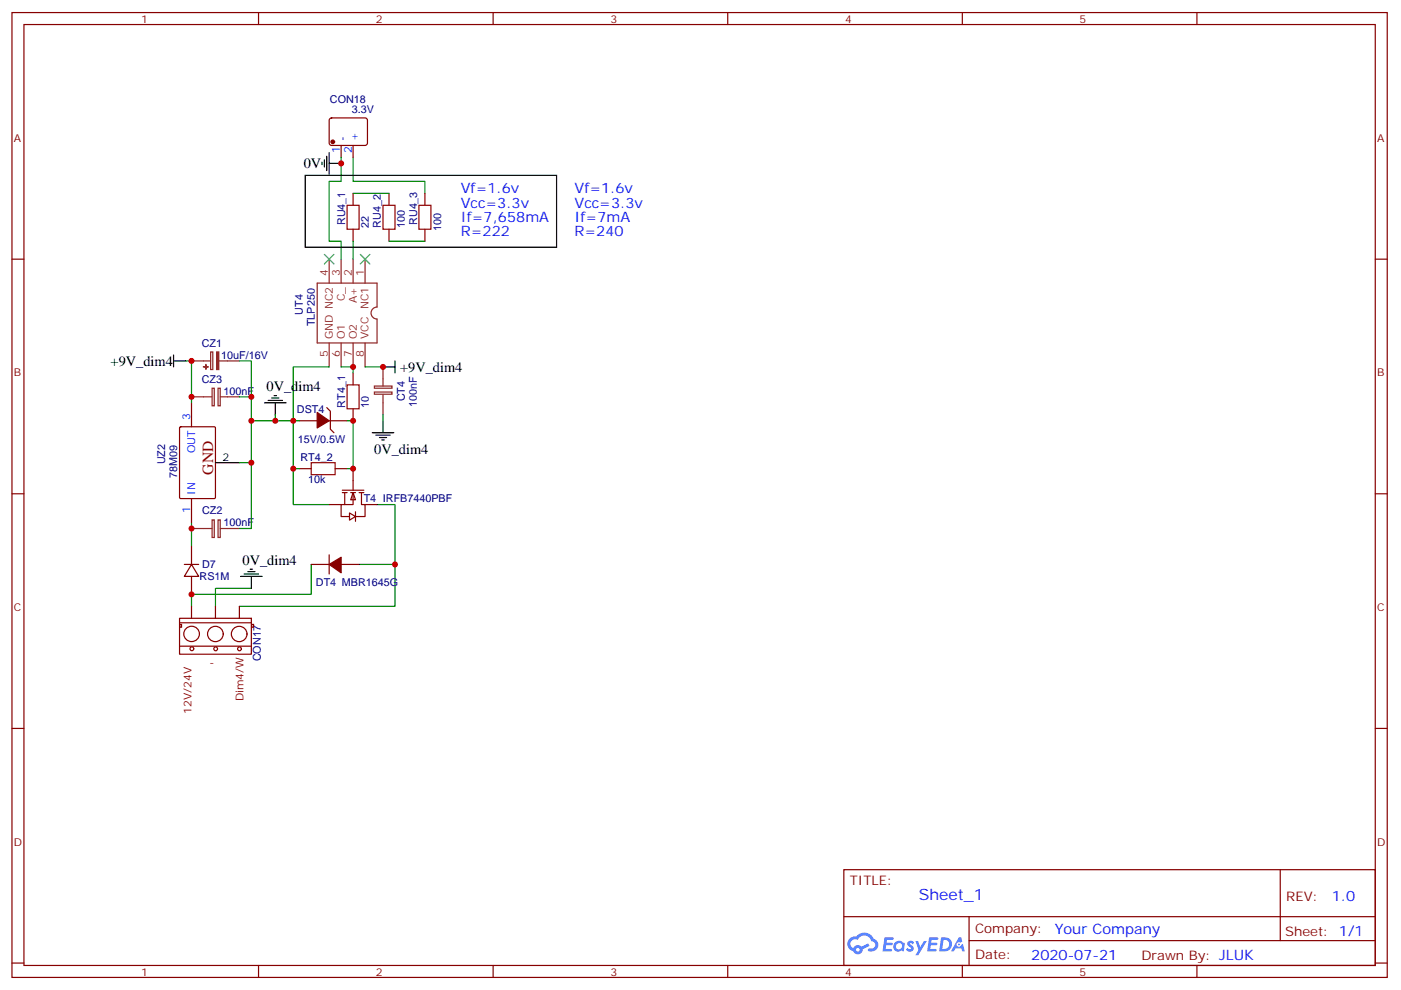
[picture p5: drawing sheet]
<svg xmlns="http://www.w3.org/2000/svg" width="413mm" height="292mm" viewBox="0 0 413 292" stroke-linecap="round" stroke-linejoin="round" font-family="sans-serif">
<g fill="none" stroke="#870000" stroke-width=".35">
<path d="M3.5 3.7h405.4v284.3h-405.4zM7.1 7.2h398.2v277.3h-398.2zM76.2 3.7v3.5M145.3 3.7v3.5M214.5 3.7v3.5M283.6 3.7v3.5M352.8 3.7v3.5M3.5 76.4h3.6M405.3 76.4h3.6M3.5 145.5h3.6M405.3 145.5h3.6M3.5 214.7h3.6"/>
<path d="M405.3 214.7h3.6M248.7 256.3h156.6v28.2h-156.6zM377.3 256.3v20.9M248.7 270.1h156.5M285.6 277.2h119.6M285.6 270.1v14.2M3.5 283.8h3.6M76.2 284.5v3.5M145.3 284.5v3.5M214.5 284.5v3.5M283.6 284.5v3.5M352.8 284.5v3.5"/>
<path d="M405.3 283.8h3.6"/>
</g>
<g fill="#5487ff">
<path d="M267.7 277.5a1.22 1.22 0 0 1 1.7 .2l-.4 .6a.47 .47 0 0 0-.3-.4 .47 .47 0 0 0-.5 .2l.1 .2a1.14 1.14 0 0 1 .8 1.8 1.14 1.14 0 0 1-1.9 0l-.2-.2 .5-.6 .7 .5a.29 .29 0 0 0 .3-.3 .29 .29 0 0 0-.2-.3 1.04 1.04 0 0 1-.6-1.7z"/>
<path d="M260.7 276.2h2.4l.3 .2-.2 .5-1.8 .1-.1 .8h1.5l.3 .4-.3 .4h-1.6l-.2 1.1h1.7l.2 .3-.2 .3-2.6 .1z"/>
<path d="M273.8 276.2h2.4l.3 .2-.1 .5-1.8 .1-.2 .8h1.6l.3 .4-.4 .4-1.6-.1-.1 1.1 1.7 .1 .2 .3-.2 .3-2.6 .1z"/>
<path d="M282.6 276.2h.7l.3 1.3-.6 .3a.69 .69 0 0 0-1 .3 .69 .69 0 0 0 .4 .9 .69 .69 0 0 0 .9-.6l.5-.2 .6 2.2h-.8l-.2-.9h-1.8l-.5 .9h-.8z"/>
<path d="M269.8 277.3h.8l.6 1.8 1.1-1.8h.9l-2.6 4.2h-.8l.9-1.5z"/>
<path d="M277.4 276.2l-.6 4.2h1.3a2.11 2.11 0 0 0 2.5-2.1 2.11 2.11 0 0 0-2.5-2.1zM278.1 277a1.39 1.39 0 0 1 1.7 1.4 1.39 1.39 0 0 1-1.8 1.2h-.3z"/>
<path d="M263.7 277.8a1.54 1.54 0 0 0-.1 2.2 1.54 1.54 0 0 0 2.2 .1l.6 .3 .3-2.3-.2-.3h-.4a1.49 1.49 0 0 0-2.4 0zM264 278.8a.94 .94 0 0 1 1.8 0 .94 .94 0 0 1-1.8 0z"/>
<path d="M250.4 276.6a2.18 2.18 0 0 0 1.1 3.7 1.44 1.44 0 0 0 1.6 .9 1.44 1.44 0 0 0 1.2-1.4l2-1.1-.5-.7-1.9 1a1.47 1.47 0 0 0-2.4 .4 1.39 1.39 0 0 1-.7-1.9 1.39 1.39 0 0 1 2-.5 2.12 2.12 0 0 1 2.2-1.3 2.12 2.12 0 0 1 1.9 1.7 1.14 1.14 0 0 1 1.1 1.4 1.14 1.14 0 0 1-1.7 .7 .43 .43 0 0 0-.5 .4 .43 .43 0 0 0 .4 .5 1.98 1.98 0 0 0 2.5-1.2 1.98 1.98 0 0 0-1.2-2.6 3.1 3.1 0 0 0-5.3-.6l-.9 .1zM252.3 279.9a.55 .55 0 0 1 1.1 0 .55 .55 0 0 1-1.1 0z"/>
<circle cx="282.6" cy="278.3" r=".26"/>
</g>
<path d="M104.1 46.4v7h21.1v3.6M86.4 138.1v10.6h10.6M56.4 154v7M111.1 148.7h5.3v30h-45.8M74.1 173.4h-10.6v5.3M91.7 166.3v8.9h-35.3v3.5M105.8 166.3h10.6" fill="none" stroke="#008700" stroke-width=".35"/>
<path d="M56.4 118.7v7.1M104.1 109.9v3.5M53 125.9l.3-.1h9.8l.4 .1v20.7l-.2 .3h-10l-.3-.2zM88.2 124h5.3M96.3 120.1l1.1 1.1v5.3l1 1M97 124h5.3M104.1 120.5v3.5M56.4 146.9v7.1M91.7 166.3h5.3M97 163.5v5.7M100.5 166.3h5.3" fill="none" stroke="#870000" stroke-width=".35"/>
<path d="M63.5 136.3h7.1" fill="none" stroke="#000" stroke-width=".35"/>
<path d="M56.4 106.4h5.7M62.1 103.7h.6v5.2h-.6zM64.6 106.4h6" fill="none" stroke="#8c2424" stroke-width=".35"/>
<g fill="#8c2424" stroke="#8c2424" stroke-width=".35">
<path d="M63.9 103.7h.6v5.2h-.6z"/>
<path d="M60.7 107.4v1.4z"/>
<path d="M60 108.1h1.4z"/>
</g>
<g fill="#870000" stroke="#870000" stroke-width=".35">
<path d="M93.5 121.5l3.5 2.5-3.5 2.1z"/>
<path d="M97 166.3l3.5-2.1v4.6z"/>
</g>
<path d="M102.3 113.4h3.5v7.1h-3.5z" fill="none" stroke="#a10000" stroke-width=".35"/>
<g fill="#fff" stroke="#870000" stroke-width=".35">
<path d="M104.1 145.2l.7 2.1h-1.4z"/>
<path d="M103 151.2l1.8 1-1.8 1.1z"/>
</g>
<g fill="none" stroke="#870000" stroke-width=".35">
<path d="M97.2 35l.5-.3h9.9l.5 .3 .2 .5-.1 6.9-.6 .5-10.2-.1-.4-.6v-6.7zM100.5 42.9v3.5M104.1 42.9v3.5M104.1 57v3.5M114.7 57v3.5M125.2 57v3.5M104.1 67.6v3.5M114.7 67.6v3.5M125.2 67.6v3.5M88.2 138.1h3.5M98.8 138.1h3.5M104.1 138.1v6.4"/>
<path d="M97 148.7h3.5M100.9 144.5h6.3M100.9 145.2h1.4M101.6 145.2v3.5M103.4 145.2h1.4M104.1 145.2v3.5h-3.6v3.5h2.5M104.8 150.8v2.8M105.8 145.2h1.4M106.5 145.2v3.5h1.1v3.5h-2.8M107.6 148.7h3.5M54.3 166.3h4.3M56.4 166.3l2.2 3.6h-4.3z"/>
<path d="M56.4 161v5.3M56.4 169.9v5.3M52.9 182.2h21.2v10.6h-21.2zM52.9 190.4h21.2M53 184.1h.5v.7h-.5zM53 183.5h21.1M74.2 184h.5v.8h-.5z"/>
<circle cx="56.5" cy="186.8" r="2.28"/>
<circle cx="56.5" cy="191.2" r=".56"/>
<circle cx="63.5" cy="186.8" r="2.28"/>
<circle cx="63.6" cy="191.2" r=".56"/>
<circle cx="70.5" cy="186.8" r="2.28"/>
<circle cx="70.6" cy="191.2" r=".56"/>
</g>
<g fill="none" stroke="#8c2424" stroke-width=".35">
<path d="M97 76.4v7M100.5 76.4v7M104.1 76.4v7M107.6 76.4v7M93.5 83.4h17.6v7.1a1.76 1.76 0 0 0-1.7 1.8 1.76 1.76 0 0 0 1.7 1.7v7.1h-17.6zM56.4 116.9h6M62.5 114.4h.6v5.2h-.6zM64.3 114.4h.6v5.2h-.6zM64.9 116.9h5.7M97 101.1v7M100.5 101.1v7M104.1 101.1v7"/>
<path d="M107.6 101.1v7M110.3 115.5h5.2v.7h-5.2zM110.3 113.8h5.2v.6h-5.2zM112.9 108.1v5.7M112.9 116.2v6M56.4 155.8h6M62.5 153.2h.6v5.2h-.6zM64.3 153.2h.6v5.2h-.6zM64.9 155.8h5.7"/>
</g>
<path d="M56.4 178.7v3.5M63.5 178.7v3.5M70.6 178.7v3.5" fill="none" stroke="#800000" stroke-width=".35"/>
<g fill="none" stroke="#000" stroke-width=".35">
<path d="M90 51.7h74v21.1h-74zM94.9 47.8v.7M95.6 47.1v2.1M96.3 46v4.3M97 48.2h3.5M97 45v6.3M51.2 106.4h3.5M51.2 104.6v3.5M78 118.7h6.3M79 118h4.3M80.1 117.3h2.1M80.8 116.6h.7"/>
<path d="M81.1 118.7v3.5M112.9 108.1h3.5M116.4 106.4v3.5M109.7 127.5h6.4M110.8 128.2h4.2M111.8 128.9h2.1M112.5 129.6h.7M112.9 124v3.5M70.9 169.9h6.4M72 169.2h4.2M73 168.5h2.1M73.7 167.7h.7"/>
<path d="M74.1 169.9v3.5"/>
</g>
<g fill="none" stroke="#008700" stroke-width=".35">
<path d="M100.5 46.4v7h-3.5v17.7h3.5v5.3M104.1 57h10.6M104.1 71.1v5.3M114.7 71.1h10.5M54.7 106.4h1.7v12.3M70.6 116.9h3.5v19.4M70.6 106.4h3.5v10.5M97 108.1h-10.6v15.9h-5.3v-1.8M100.5 108.1h3.6v1.8M107.6 108.1h5.3M70.6 136.3h3.5v19.5h-3.5M74.1 124h7"/>
<path d="M88.2 124h-1.8v14.1h1.8M102.3 124h1.8v14.1h-1.8M112.9 122.2v1.8"/>
</g>
<path d="M102.3 60.5h3.5v7.1h-3.5zM112.9 60.5h3.5v7.1h-3.5zM123.5 60.5h3.5v7.1h-3.5zM91.7 136.3h7.1v3.6h-7.1z" fill="none" stroke="#a10000" stroke-width=".35"/>
<path d="M95.6 75l2.8 2.8M98.4 75l-2.8 2.8M106.2 75l2.8 2.8M109 75l-2.8 2.8" fill="none" stroke="#3c3" stroke-width=".35"/>
<circle cx="98.1" cy="41.8" r=".53" fill="#870000" stroke="#870000" stroke-width=".35"/>
<g fill="#c00">
<circle cx="100.5" cy="48.2" r=".88"/>
<circle cx="74.1" cy="136.3" r=".88"/>
<circle cx="74.1" cy="116.9" r=".88"/>
<circle cx="74.1" cy="124" r=".88"/>
<circle cx="86.4" cy="124" r=".88"/>
<circle cx="81.1" cy="124" r=".88"/>
<circle cx="56.4" cy="155.8" r=".88"/>
<circle cx="104.1" cy="108.1" r=".88"/>
<circle cx="56.4" cy="116.9" r=".88"/>
<circle cx="104.1" cy="124" r=".88"/>
<circle cx="104.1" cy="138.1" r=".88"/>
<circle cx="112.9" cy="108.1" r=".88"/>
<circle cx="56.4" cy="175.2" r=".88"/>
<circle cx="116.4" cy="166.3" r=".88"/>
<circle cx="86.4" cy="138.1" r=".88"/>
<circle cx="56.4" cy="106.4" r=".88"/>
</g>
<text font-size="4.6" fill="#800" x="62.8" y="139.9" transform="rotate(-90 62.8 139.9)">GND</text>
<text font-size="4.6" fill="#00f" x="270.8" y="265.3">Sheet_1</text>
<g font-size="4.2">
<text x="89.5" y="49.6">0V</text>
<text x="32.6" y="107.7">+9V_dim4</text>
<text x="117.9" y="109.5">+9V_dim4</text>
<text x="78.6" y="115.4">0V_dim4</text>
<text x="110.3" y="133.7">0V_dim4</text>
<text x="71.5" y="166.5">0V_dim4</text>
</g>
<g font-size="4.2" fill="#00f">
<text x="135.8" y="57">Vf=1.6v</text>
<text x="169.3" y="57">Vf=1.6v</text>
<text x="135.8" y="61.2">Vcc=3.3v</text>
<text x="135.8" y="65.4">If=7,658mA</text>
<text x="169.3" y="61.2">Vcc=3.3v</text>
<text x="169.3" y="65.4">If=7mA</text>
<text x="135.8" y="69.7">R=222</text>
<text x="169.3" y="69.7">R=240</text>
<text x="392.5" y="265.6">1.0</text>
<text x="310.9" y="275.1">Your Company</text>
<text x="304" y="282.9">2020-07-21</text>
</g>
<g font-size="3.9" fill="#800">
<text x="250.5" y="260.9">TITLE:</text>
<text x="379.1" y="265.6">REV:</text>
<text x="287.4" y="275.1">Company:</text>
<text x="378.7" y="275.7">Sheet: 1/1</text>
<text x="287.4" y="282.8">Date:</text>
<text x="336.4" y="282.8">Drawn By: JLUK</text>
</g>
<g font-size="3.2" fill="#800">
<text x="41.6" y="6.7">1</text>
<text x="110.8" y="6.7">2</text>
<text x="179.9" y="6.7">3</text>
<text x="249.1" y="6.7">4</text>
<text x="318.2" y="6.7">5</text>
<text x="4.1" y="41.8">A</text>
<text x="405.9" y="41.8">A</text>
<text x="4.1" y="110.9">B</text>
<text x="405.9" y="110.9">B</text>
<text x="4.1" y="180.1">C</text>
<text x="405.9" y="180.1">C</text>
<text x="61.7" y="196.3">-</text>
<text x="71.8" y="206.7" transform="rotate(-90 71.8 206.7)">Dim4/W</text>
<text x="56.4" y="210.4" transform="rotate(-90 56.4 210.4)">12V/24V</text>
<text x="4.1" y="249.2">D</text>
<text x="405.9" y="249.2">D</text>
<text x="41.6" y="287.5">1</text>
<text x="110.8" y="287.5">2</text>
<text x="179.9" y="287.5">3</text>
<text x="249.1" y="287.5">4</text>
<text x="318.2" y="287.5">5</text>
</g>
<g font-size="3.2" fill="#000080">
<text x="97.2" y="30.5">CON18</text>
<text x="103.7" y="33.4">3.3V</text>
<text x="101.7" y="66.4" transform="rotate(-90 101.7 66.4)">RU4_1</text>
<text x="108.7" y="67.2" transform="rotate(-90 108.7 67.2)">22</text>
<text x="112.3" y="67" transform="rotate(-90 112.3 67)">RU4_2</text>
<text x="119.3" y="67.2" transform="rotate(-90 119.3 67.2)">100</text>
<text x="122.9" y="66.3" transform="rotate(-90 122.9 66.3)">RU4_3</text>
<text x="130" y="68.1" transform="rotate(-90 130 68.1)">100</text>
<text x="89.3" y="92.8" transform="rotate(-90 89.3 92.8)">UT4</text>
<text x="92.8" y="96.1" transform="rotate(-90 92.8 96.1)">TLP250</text>
<text x="59.5" y="102.2">CZ1</text>
<text x="65.2" y="105.7">10uF/16V</text>
<text x="59.5" y="112.8">CZ3</text>
<text x="65.9" y="116.3">100nF</text>
<text x="119.3" y="118.3" transform="rotate(-90 119.3 118.3)">CT4</text>
<text x="122.9" y="119.9" transform="rotate(-90 122.9 119.9)">100nF</text>
<text x="87.5" y="121.6">DST4</text>
<text x="101.7" y="120.1" transform="rotate(-90 101.7 120.1)">RT4_1</text>
<text x="108.7" y="120.1" transform="rotate(-90 108.7 120.1)">10</text>
<text x="87.8" y="130.4">15V/0.5W</text>
<text x="48.7" y="136.9" transform="rotate(-90 48.7 136.9)">UZ2</text>
<text x="88.6" y="135.7">RT4_2</text>
<text x="52.2" y="140.9" transform="rotate(-90 52.2 140.9)">78M09</text>
<text x="90.8" y="142.3">10k</text>
<text x="107.2" y="148.1">T4 IRFB7440PBF</text>
<text x="59.6" y="151.6">CZ2</text>
<text x="65.9" y="155.1">100nF</text>
<text x="59.6" y="167.5">D7</text>
<text x="58.8" y="171">RS1M</text>
<text x="93.1" y="172.8">DT4 MBR1645G</text>
<text x="76.9" y="194.9" transform="rotate(-90 76.9 194.9)">CON17</text>
</g>
<g font-size="3.2" fill="#00f">
<text x="102" y="41.6" transform="rotate(-90 102 41.6)">-</text>
<text x="105.5" y="41.6" transform="rotate(-90 105.5 41.6)">+</text>
<text x="100.2" y="45.1" transform="rotate(-90 100.2 45.1)">1</text>
<text x="103.7" y="45.1" transform="rotate(-90 103.7 45.1)">2</text>
<text x="56.1" y="123.6" transform="rotate(-90 56.1 123.6)">3</text>
<text x="57.5" y="133.6" transform="rotate(-90 57.5 133.6)">OUT</text>
<text x="57.5" y="145.9" transform="rotate(-90 57.5 145.9)">IN</text>
<text x="56.1" y="151.1" transform="rotate(-90 56.1 151.1)">1</text>
</g>
<g font-size="3.2" fill="#8d2323">
<text x="96.7" y="81.3" transform="rotate(-90 96.7 81.3)">4</text>
<text x="100.2" y="81.3" transform="rotate(-90 100.2 81.3)">3</text>
<text x="103.7" y="81.3" transform="rotate(-90 103.7 81.3)">2</text>
<text x="107.2" y="81.3" transform="rotate(-90 107.2 81.3)">1</text>
<text x="101.6" y="88.7" transform="rotate(-90 101.6 88.7)">C_</text>
<text x="105.1" y="89.3" transform="rotate(-90 105.1 89.3)">A+</text>
<text x="108.7" y="91.1" transform="rotate(-90 108.7 91.1)">NC1</text>
<text x="98.1" y="100" transform="rotate(-90 98.1 100)">GND NC2</text>
<text x="101.6" y="100" transform="rotate(-90 101.6 100)">O1</text>
<text x="105.1" y="100" transform="rotate(-90 105.1 100)">O2</text>
<text x="108.7" y="100" transform="rotate(-90 108.7 100)">VCC</text>
<text x="96.7" y="105.2" transform="rotate(-90 96.7 105.2)">5</text>
<text x="100.2" y="105.2" transform="rotate(-90 100.2 105.2)">6</text>
<text x="103.7" y="105.2" transform="rotate(-90 103.7 105.2)">7</text>
<text x="107.2" y="105.2" transform="rotate(-90 107.2 105.2)">8</text>
</g>
<text font-size="3.2" x="65.6" y="136">2</text>
</svg>
